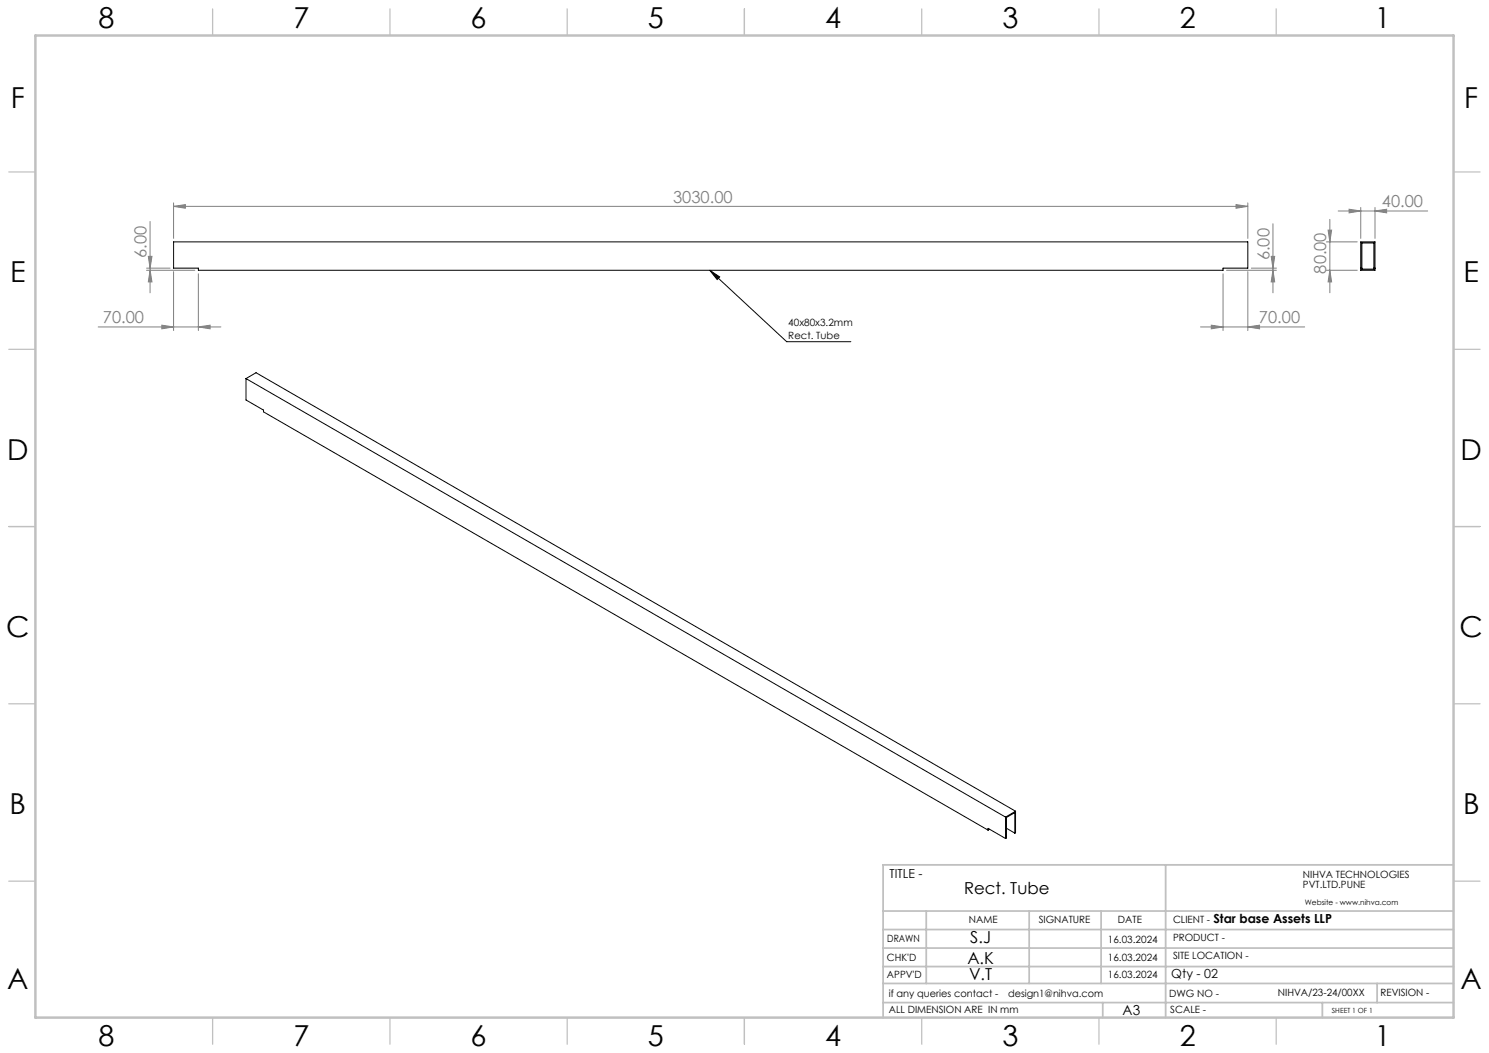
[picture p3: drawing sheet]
<svg xmlns="http://www.w3.org/2000/svg" width="420mm" height="297mm" viewBox="0 0 420 297" stroke-linecap="round" stroke-linejoin="round" font-family="sans-serif">
<path d="M200.2 76.2l21.7 20.2h18.1M200.2 76.2l2.8 1.9-.7 .7z" fill="none" stroke="#000" stroke-width=".28"/>
<g fill="none" stroke="#808080" stroke-width=".28">
<path d="M49 58.2l3.3-.5v1zM49 57.2v10M49 58.2h303M348.7 57.7l3.3 .5-3.3 .5zM352 57.2v10M377.5 59.5h25.2M380.5 59l3.3 .5-3.3 .5zM383.8 58.5v8.7M387.8 59.5l3.3-.5v1zM387.8 58.5v8.7M41.3 75.6h6.7M41.3 76.2h13.7"/>
<path d="M41.8 72.3h1.1l-.6 3.3zM42.3 76.2l.6 3.3h-1.1zM42.3 62.5v20.1M49 76.6v16.6M56 77.2v16M345 77.2v16M346 76.2h14M352 76.6v16.6M353 75.6h7M358.6 72.3h1l-.5 3.3zM359.1 76.2l.5 3.3h-1zM359.1 63.1v19.5"/>
<path d="M374.1 76.2h8.7M374.1 68.2h8.7M374.6 64.9h1l-.5 3.3zM375.1 61.9v20.7M375.1 76.2l.5 3.3h-1zM27.7 92.2h34.6M45.6 91.7l3.4 .5-3.4 .5zM56 92.2l3.3-.5v1zM338.6 92.2h29.4M341.7 91.7l3.3 .5-3.3 .5zM352 92.2l3.3-.5v1z"/>
</g>
<g fill="none" stroke="#c0c0c0" stroke-width=".35">
<path d="M60 2.5v7.5M110 2.5v7.5M160 2.5v7.5M210 2.5v7.5M260 2.5v7.5M310 2.5v7.5M360 2.5v7.5M2.5 48.5h7.5M410 48.5h7.5M2.5 98.5h7.5M410 98.5h7.5M2.5 148.5h7.5"/>
<path d="M410 148.5h7.5M2.5 198.5h7.5M410 198.5h7.5M2.5 248.5h7.5M410 248.5h7.5M60 287v7.5M110 287v7.5M160 287v7.5M210 287v7.5M260 287v7.5M310 287v7.5M360 287v7.5"/>
</g>
<g fill="none" stroke="#c0c0c0" stroke-width=".5">
<path d="M249.1 257h160.9M261.3 257v20.4M290.3 257v20.4M310.6 257v20.4M328.8 243.9v43.1M410 243.9h-160.9v43.1M249.1 272.6h160.9M249.1 267.4h160.9M249.1 262.2h160.9M249.1 277.4h160.9M388.4 277.4v5.4M249.1 282.8h160.9"/>
<path d="M311 282.8v4.2M373 282.8v4.2"/>
</g>
<path d="M10 10h400v277h-400z" fill="none" stroke="#c0c0c0" stroke-width=".7"/>
<path d="M200.2 76.2l2.8 1.9-.7 .7z" fill="#000"/>
<g fill="#808080">
<path d="M348.7 57.7l3.3 .5-3.3 .5zM49 58.2l3.3-.5v1zM56 92.2l3.3-.5v1zM45.6 91.7l3.4 .5-3.4 .5zM352 92.2l3.3-.5v1zM341.7 91.7l3.3 .5-3.3 .5z"/>
<path d="M387.8 59.5l3.3-.5v1zM380.5 59l3.3 .5-3.3 .5z"/>
<path d="M41.8 72.3h1.1l-.6 3.3zM42.3 76.2l.6 3.3h-1.1zM358.6 72.3h1l-.5 3.3zM359.1 76.2l.5 3.3h-1z"/>
<path d="M374.6 64.9h1l-.5 3.3zM375.1 76.2l.5 3.3h-1z"/>
</g>
<g fill="none" stroke="#000" stroke-width=".28">
<path d="M49 68.2h303v7.4h-7v.6h-289v-.6h-7zM383.8 68.2h4v8h-4zM383.8 75.6h.3M384.1 68.5h3.4v7.4h-3.4zM387.5 75.6h.3M69.4 106.8l2.8-1.7 214.3 123.7M69.4 106.8l214.2 123.7M69.4 106.8v6l4.9 2.9v.5l204.4 117.9M278.7 234.1v-.5l4.9 2.9M279.1 233.9l-.4 .2M283.6 230.5v6M283.9 233.6l2.3 1.4"/>
<path d="M286.2 235v-5.8l-2.3 1.4v5.8l-.3 .1M286.5 228.8l-2.9 1.7M286.5 228.8v6.1l-.3 .1"/>
</g>
<g font-size="8.1">
<text x="27.8" y="8">8</text>
<text x="82.8" y="8">7</text>
<text x="132.8" y="8">6</text>
<text x="182.8" y="8">5</text>
<text x="232.8" y="8">4</text>
<text x="282.8" y="8">3</text>
<text x="332.8" y="8">2</text>
<text x="387.8" y="8">1</text>
<text x="3" y="30.4">F</text>
<text x="413" y="30.4">F</text>
<text x="2.8" y="79.6">E</text>
<text x="412.8" y="79.6">E</text>
<text x="2" y="129.6">D</text>
<text x="412" y="129.6">D</text>
<text x="1.7" y="179.6">C</text>
<text x="411.7" y="179.6">C</text>
<text x="2.7" y="229.6">B</text>
<text x="412.7" y="229.6">B</text>
<text x="2" y="278.9">A</text>
<text x="412" y="278.9">A</text>
<text x="27.8" y="295">8</text>
<text x="82.8" y="295">7</text>
<text x="132.8" y="295">6</text>
<text x="182.8" y="295">5</text>
<text x="232.8" y="295">4</text>
<text x="282.8" y="295">3</text>
<text x="332.8" y="295">2</text>
<text x="387.8" y="295">1</text>
</g>
<g font-size="4.7" fill="#808080">
<text x="189.9" y="57.2">3030.00</text>
<text x="389.8" y="58.5">40.00</text>
<text x="41.3" y="72.8" transform="rotate(-90 41.3 72.8)">6.00</text>
<text x="358.1" y="73.4" transform="rotate(-90 358.1 73.4)">6.00</text>
<text x="374.1" y="77.2" transform="rotate(-90 374.1 77.2)">80.00</text>
<text x="29" y="91.2">70.00</text>
<text x="355.1" y="91.2">70.00</text>
</g>
<g font-size="4.7">
<text x="271.9" y="252.2">Rect. Tube</text>
<text x="273.7" y="265.9">S.J</text>
<text x="272.9" y="271.8">A.K</text>
<text x="273.3" y="276.4">V.T</text>
</g>
<text font-size="3.9" x="316.7" y="286.4">A3</text>
<g font-size="3.5">
<text x="250.9" y="247.7">TITLE -</text>
<text x="342.3" y="260.3">Star base Assets LLP</text>
<text x="330.4" y="276">Qty - 02</text>
</g>
<g font-size="2.8">
<text x="222.4" y="91.9">40x80x3.2mm</text>
<text x="222.4" y="95.7">Rect. Tube</text>
<text x="367.5" y="247.7">NIHVA TECHNOLOGIES</text>
<text x="367.5" y="250.5">PVT.LTD.PUNE</text>
<text x="273.3" y="260.4">NAME</text>
<text x="293" y="260.4">SIGNATURE</text>
<text x="315.3" y="260.5">DATE</text>
<text x="330.9" y="260.5">CLIENT -</text>
<text x="250.3" y="265.7">DRAWN</text>
<text x="312.5" y="265.9">16.03.2024</text>
<text x="330.9" y="265.5">PRODUCT -</text>
<text x="250.2" y="271.1">CHK'D</text>
<text x="250.2" y="275.8">APPV'D</text>
<text x="312.5" y="271.1">16.03.2024</text>
<text x="312.5" y="276">16.03.2024</text>
<text x="330.9" y="270.6">SITE LOCATION -</text>
<text x="250.7" y="281.1">if any queries contact -</text>
<text x="284.3" y="281.1">design1@nihva.com</text>
<text x="329.8" y="281.3">DWG NO -</text>
<text x="360.4" y="281.1">NIHVA/23-24/00XX</text>
<text x="389.4" y="281.1">REVISION -</text>
<text x="250.7" y="285.6">ALL DIMENSION ARE IN mm</text>
<text x="330.1" y="285.7">SCALE -</text>
</g>
<text font-size="2.1" x="368.1" y="255.1">Website - www.nihva.com</text>
<text font-size="2" x="375.7" y="285.6">SHEET 1 OF 1</text>
</svg>
